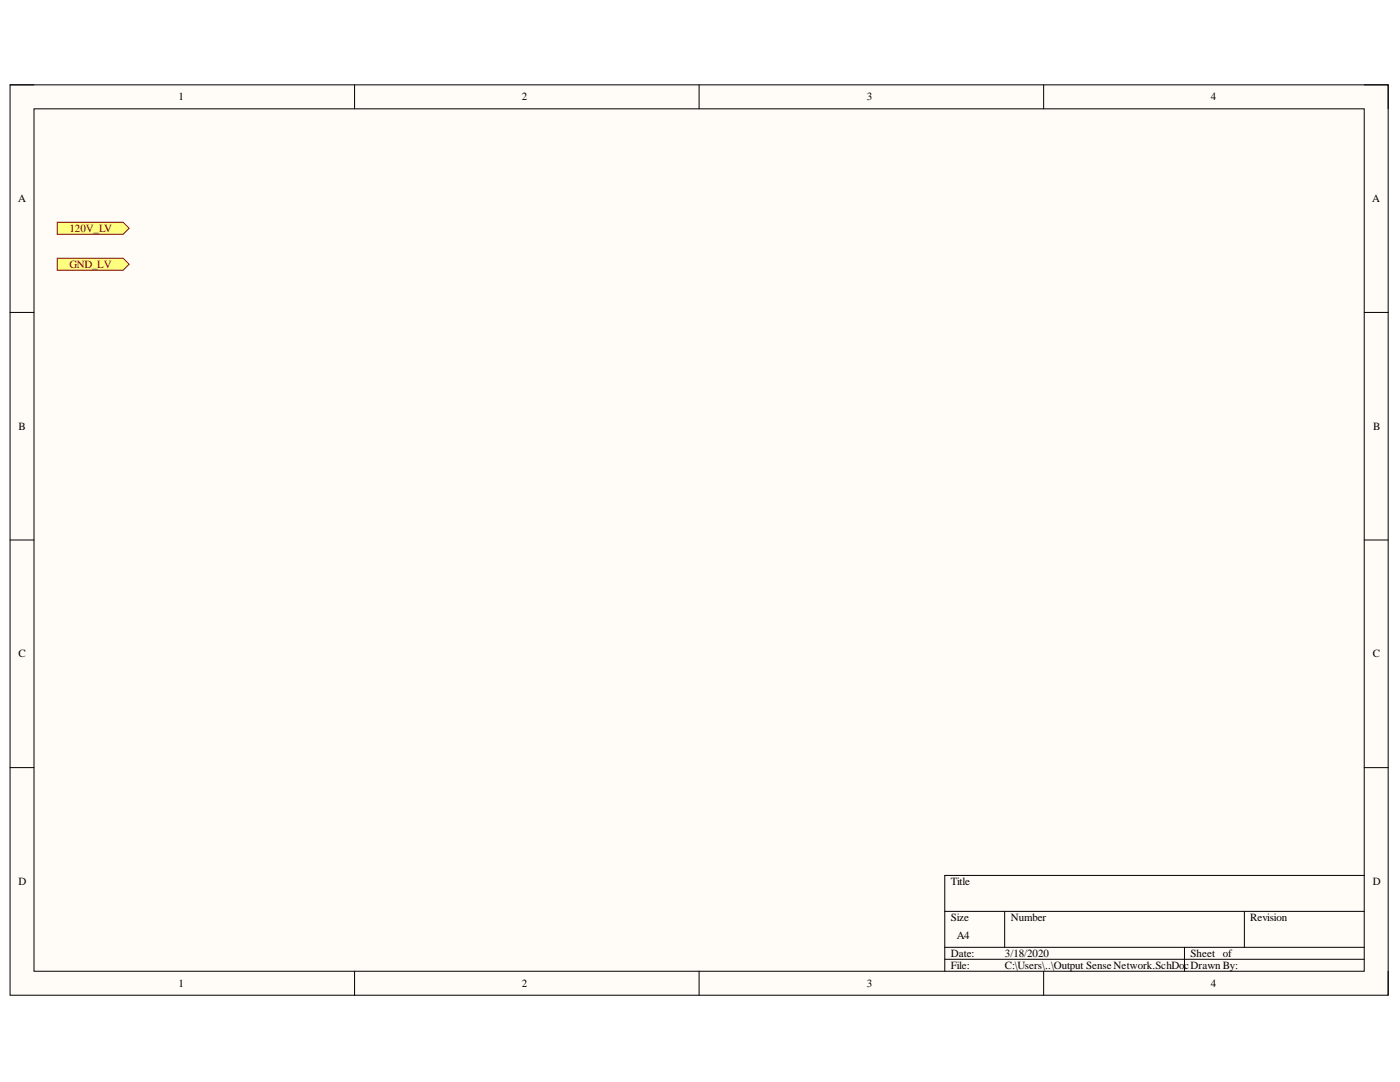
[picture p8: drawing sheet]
<svg xmlns="http://www.w3.org/2000/svg" width="279mm" height="216mm" viewBox="0 0 279 216" stroke-linecap="round" stroke-linejoin="round" font-family="sans-serif">
<path d="M2 16.9h275v181.7h-275z" fill-rule="evenodd" fill="#fffcf8"/>
<path d="M2 16.9h275v181.7h-275z" fill="none" stroke="#000" stroke-width=".2"/>
<path d="M6.8 21.7h265.5v172.1h-265.5z" fill-rule="evenodd" fill="#fffcf8"/>
<g fill="none" stroke="#000" stroke-width=".2">
<path d="M2 16.9h4.8M70.8 16.9v4.8M139.5 16.9v4.8M208.3 16.9v4.8M272.3 16.9h4.7v4.8M6.8 21.7h265.5v172.1h-265.5zM2 62.3h4.8M272.3 62.3h4.7M2 107.8h4.8M272.3 107.8h4.7M2 153.2h4.8M272.3 153.2h4.7"/>
<path d="M272.3 174.7h-83.8v19.1M70.8 193.8v4.8M139.5 193.8v4.8M188.5 181.9h83.8M188.5 189h83.8M188.5 191.4h83.8M200.5 181.9v7.1M208.3 193.8v4.8M236.4 189v4.8M248.3 181.9v7.1M277 193.8v4.8"/>
</g>
<path d="M11.4 44.4h13.2l1.2 1.2-1.2 1.2h-13.2z" fill-rule="evenodd" fill="#ffff80"/>
<path d="M11.4 44.4h13.2l1.2 1.2-1.2 1.2h-13.2z" fill="none" stroke="#800000" stroke-width=".2"/>
<path d="M11.4 51.5h13.2l1.2 1.2-1.2 1.2h-13.2z" fill-rule="evenodd" fill="#ffff80"/>
<path d="M11.4 51.5h13.2l1.2 1.2-1.2 1.2h-13.2z" fill="none" stroke="#800000" stroke-width=".2"/>
<g font-size="2.2">
<text x="35.6" y="20">1</text>
<text x="104.2" y="20">2</text>
<text x="173" y="20">3</text>
<text x="241.7" y="20">4</text>
<text x="3.6" y="40.3">A</text>
<text x="273.9" y="40.3">A</text>
<text x="3.7" y="85.8">B</text>
<text x="274" y="85.8">B</text>
<text x="3.7" y="131.2">C</text>
<text x="274" y="131.2">C</text>
<text x="3.7" y="176.5">D</text>
<text x="189.7" y="176.5">Title</text>
<text x="274" y="176.5">D</text>
<text x="189.7" y="183.7">Size</text>
<text x="201.8" y="183.7">Number</text>
<text x="249.5" y="183.7">Revision</text>
<text x="189.7" y="190.9">Date:</text>
<text x="190.9" y="187.4">A4</text>
<text x="200.6" y="190.9">3/18/2020</text>
<text x="237.6" y="190.9">Sheet of</text>
<text x="35.6" y="196.9">1</text>
<text x="104.2" y="196.9">2</text>
<text x="173" y="196.9">3</text>
<text x="189.7" y="193.3">File:</text>
<text x="200.6" y="193.3">C:\Users\..\Output SenseNetwork.SchDocDrawn By:</text>
<text x="241.7" y="196.9">4</text>
</g>
<g font-size="2.2" fill="#800000">
<text x="13.9" y="46.2">120V_LV</text>
<text x="13.9" y="53.4">GND_LV</text>
</g>
</svg>
